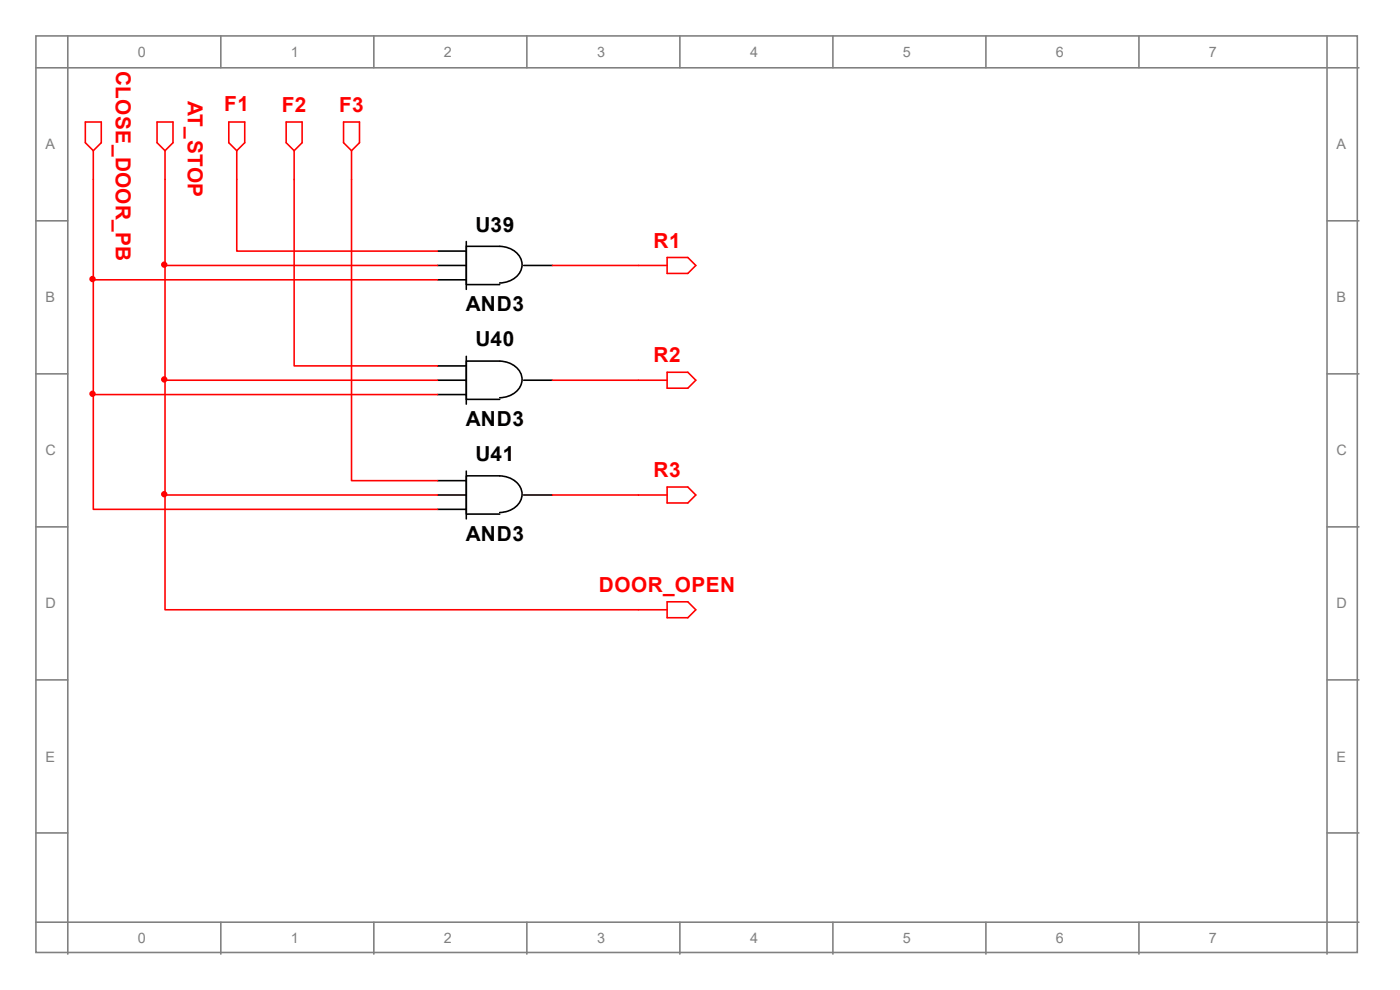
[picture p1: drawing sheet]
<svg xmlns="http://www.w3.org/2000/svg" width="297mm" height="210mm" viewBox="0 0 297 210" stroke-linecap="round" stroke-linejoin="round" font-family="sans-serif">
<g fill="none" stroke="#808080" stroke-width=".34">
<path d="M7.6 7.6h280.4v194.5h-280.4zM7.6 14.4h280.7M14.4 7.6v194.8M46.8 7.6v6.8M79.3 7.6v6.8M111.8 7.6v6.8M144.2 7.6v6.8M176.7 7.6v6.8M209.2 7.6v6.8M241.6 7.6v6.8M281.5 7.6v194.8M7.6 46.8h6.8"/>
<path d="M281.5 46.8h6.8M7.6 79.3h6.8M281.5 79.3h6.8M7.6 111.8h6.8M281.5 111.8h6.8M7.6 144.2h6.8M281.5 144.2h6.8M7.6 176.7h6.8M281.5 176.7h6.8M7.6 195.6h280.7M46.8 195.6v6.8M79.3 195.6v6.8"/>
<path d="M111.8 195.6v6.8M144.2 195.6v6.8M176.7 195.6v6.8M209.2 195.6v6.8M241.6 195.6v6.8"/>
</g>
<path d="M48.5 25.9h3.4v4.4l-1.7 1.7-1.7-1.7z" fill="none" stroke="#f00" stroke-width=".34"/>
<path d="M50.2 32v6.1M60.7 25.9h3.4v4.4l-1.7 1.7-1.7-1.7z" fill="none" stroke="#f00" stroke-width=".34"/>
<path d="M62.4 32v6.1M72.9 25.9h3.4v4.4l-1.7 1.7-1.7-1.7z" fill="none" stroke="#f00" stroke-width=".34"/>
<path d="M33.3 25.9h3.4v4.4l-1.7 1.7-1.7-1.7zM74.6 32v6.1" fill="none" stroke="#f00" stroke-width=".34"/>
<path d="M18.1 25.9h3.4v4.4l-1.7 1.7-1.7-1.7zM35 32v6.1" fill="none" stroke="#f00" stroke-width=".34"/>
<path d="M19.8 32v6.1M141.5 54.6h4.4l1.7 1.7-1.7 1.7h-4.4z" fill="none" stroke="#f00" stroke-width=".34"/>
<path d="M135.4 56.3h6.1M141.5 79h4.4l1.7 1.7-1.7 1.7h-4.4z" fill="none" stroke="#f00" stroke-width=".34"/>
<path d="M135.4 80.7h6.1M141.5 103.3h4.4l1.7 1.7-1.7 1.7h-4.4z" fill="none" stroke="#f00" stroke-width=".34"/>
<path d="M135.4 105h6.1M141.5 127.7h4.4l1.7 1.7-1.7 1.6h-4.4z" fill="none" stroke="#f00" stroke-width=".34"/>
<g fill="none" stroke="#f00" stroke-width=".34">
<path d="M19.8 38.1v45.6M35 38.1v66.9M50.2 38.1v15.2h42.6M62.4 38.1v39.5h30.4M74.6 38.1v63.9h18.2M19.8 59.4h73M35 56.3h57.8M117.2 56.3h18.2M19.8 83.7v24.4h73M19.8 83.7h73M35 80.7h57.8M117.2 80.7h18.2"/>
<path d="M35 105v24.4h106.5M35 105h57.8M117.2 105h18.2"/>
</g>
<g fill="none" stroke="#000" stroke-width=".34">
<path d="M92.8 53.3h6.1M92.8 56.3h6.1M92.8 59.4h6.1M98.9 51.2v10.2M111.1 56.3h6.1M92.8 77.6h6.1M98.9 75.6v10.1M106 60a4.5 4.5 0 0 0 4.8-3.9 4.4 4.4 0 0 0-4.8-3.8h-7.1v8.1h7.1M92.8 80.7h6.1M92.8 83.7h6.1M98.9 99.9v10.2M106 84.4a4.5 4.5 0 0 0 4.8-3.9 4.4 4.4 0 0 0-4.8-3.9h-7.1v8.1h7.1"/>
<path d="M111.1 80.7h6.1M92.8 102h6.1M92.8 105h6.1M92.8 108.1h6.1M106 108.7a4.5 4.5 0 0 0 4.8-3.9 4.4 4.4 0 0 0-4.8-3.8l-7.1-.1v8.2h7.1M111.1 105h6.1"/>
</g>
<g fill="#f00" stroke="#f00" stroke-width=".34">
<circle cx="34.8" cy="56.1" r=".51"/>
<circle cx="19.6" cy="59.2" r=".51"/>
<circle cx="19.6" cy="83.5" r=".51"/>
<circle cx="34.8" cy="80.5" r=".51"/>
<circle cx="34.8" cy="104.8" r=".51"/>
</g>
<g font-size="4.4" fill="#f00">
<text x="24.6" y="15" transform="rotate(90 24.6 15)">CLOSE_DOOR_PB</text>
<text x="39.8" y="21.4" transform="rotate(90 39.8 21.4)">AT_STOP</text>
<text x="47.6" y="23.5">F1</text>
<text x="59.8" y="23.8">F2</text>
<text x="71.9" y="23.8">F3</text>
<text x="138.6" y="52.5">R1</text>
<text x="138.6" y="76.9">R2</text>
<text x="138.6" y="101.2">R3</text>
<text x="127" y="125.6">DOOR_OPEN</text>
</g>
<g font-size="4.4">
<text x="100.9" y="49.1">U39</text>
<text x="98.8" y="66">AND3</text>
<text x="100.9" y="73.5">U40</text>
<text x="98.8" y="90.4">AND3</text>
<text x="100.9" y="97.8">U41</text>
<text x="98.8" y="114.7">AND3</text>
</g>
<g font-size="3" fill="#808080">
<text x="29.2" y="12.1">0</text>
<text x="61.7" y="12.1">1</text>
<text x="94.2" y="12.1">2</text>
<text x="126.7" y="12.1">3</text>
<text x="159.1" y="12.1">4</text>
<text x="191.5" y="12.1">5</text>
<text x="224" y="12.1">6</text>
<text x="256.5" y="12.1">7</text>
<text x="9.7" y="31.7">A</text>
<text x="283.5" y="31.7">A</text>
<text x="9.7" y="64.1">B</text>
<text x="283.5" y="64.1">B</text>
<text x="9.7" y="96.6">C</text>
<text x="283.5" y="96.6">C</text>
<text x="9.7" y="129.1">D</text>
<text x="283.5" y="129.1">D</text>
<text x="9.7" y="161.5">E</text>
<text x="283.5" y="161.5">E</text>
<text x="29.2" y="200.1">0</text>
<text x="61.7" y="200.1">1</text>
<text x="94.2" y="200.1">2</text>
<text x="126.7" y="200.1">3</text>
<text x="159.1" y="200.1">4</text>
<text x="191.5" y="200.1">5</text>
<text x="224" y="200.1">6</text>
<text x="256.5" y="200.1">7</text>
</g>
</svg>
